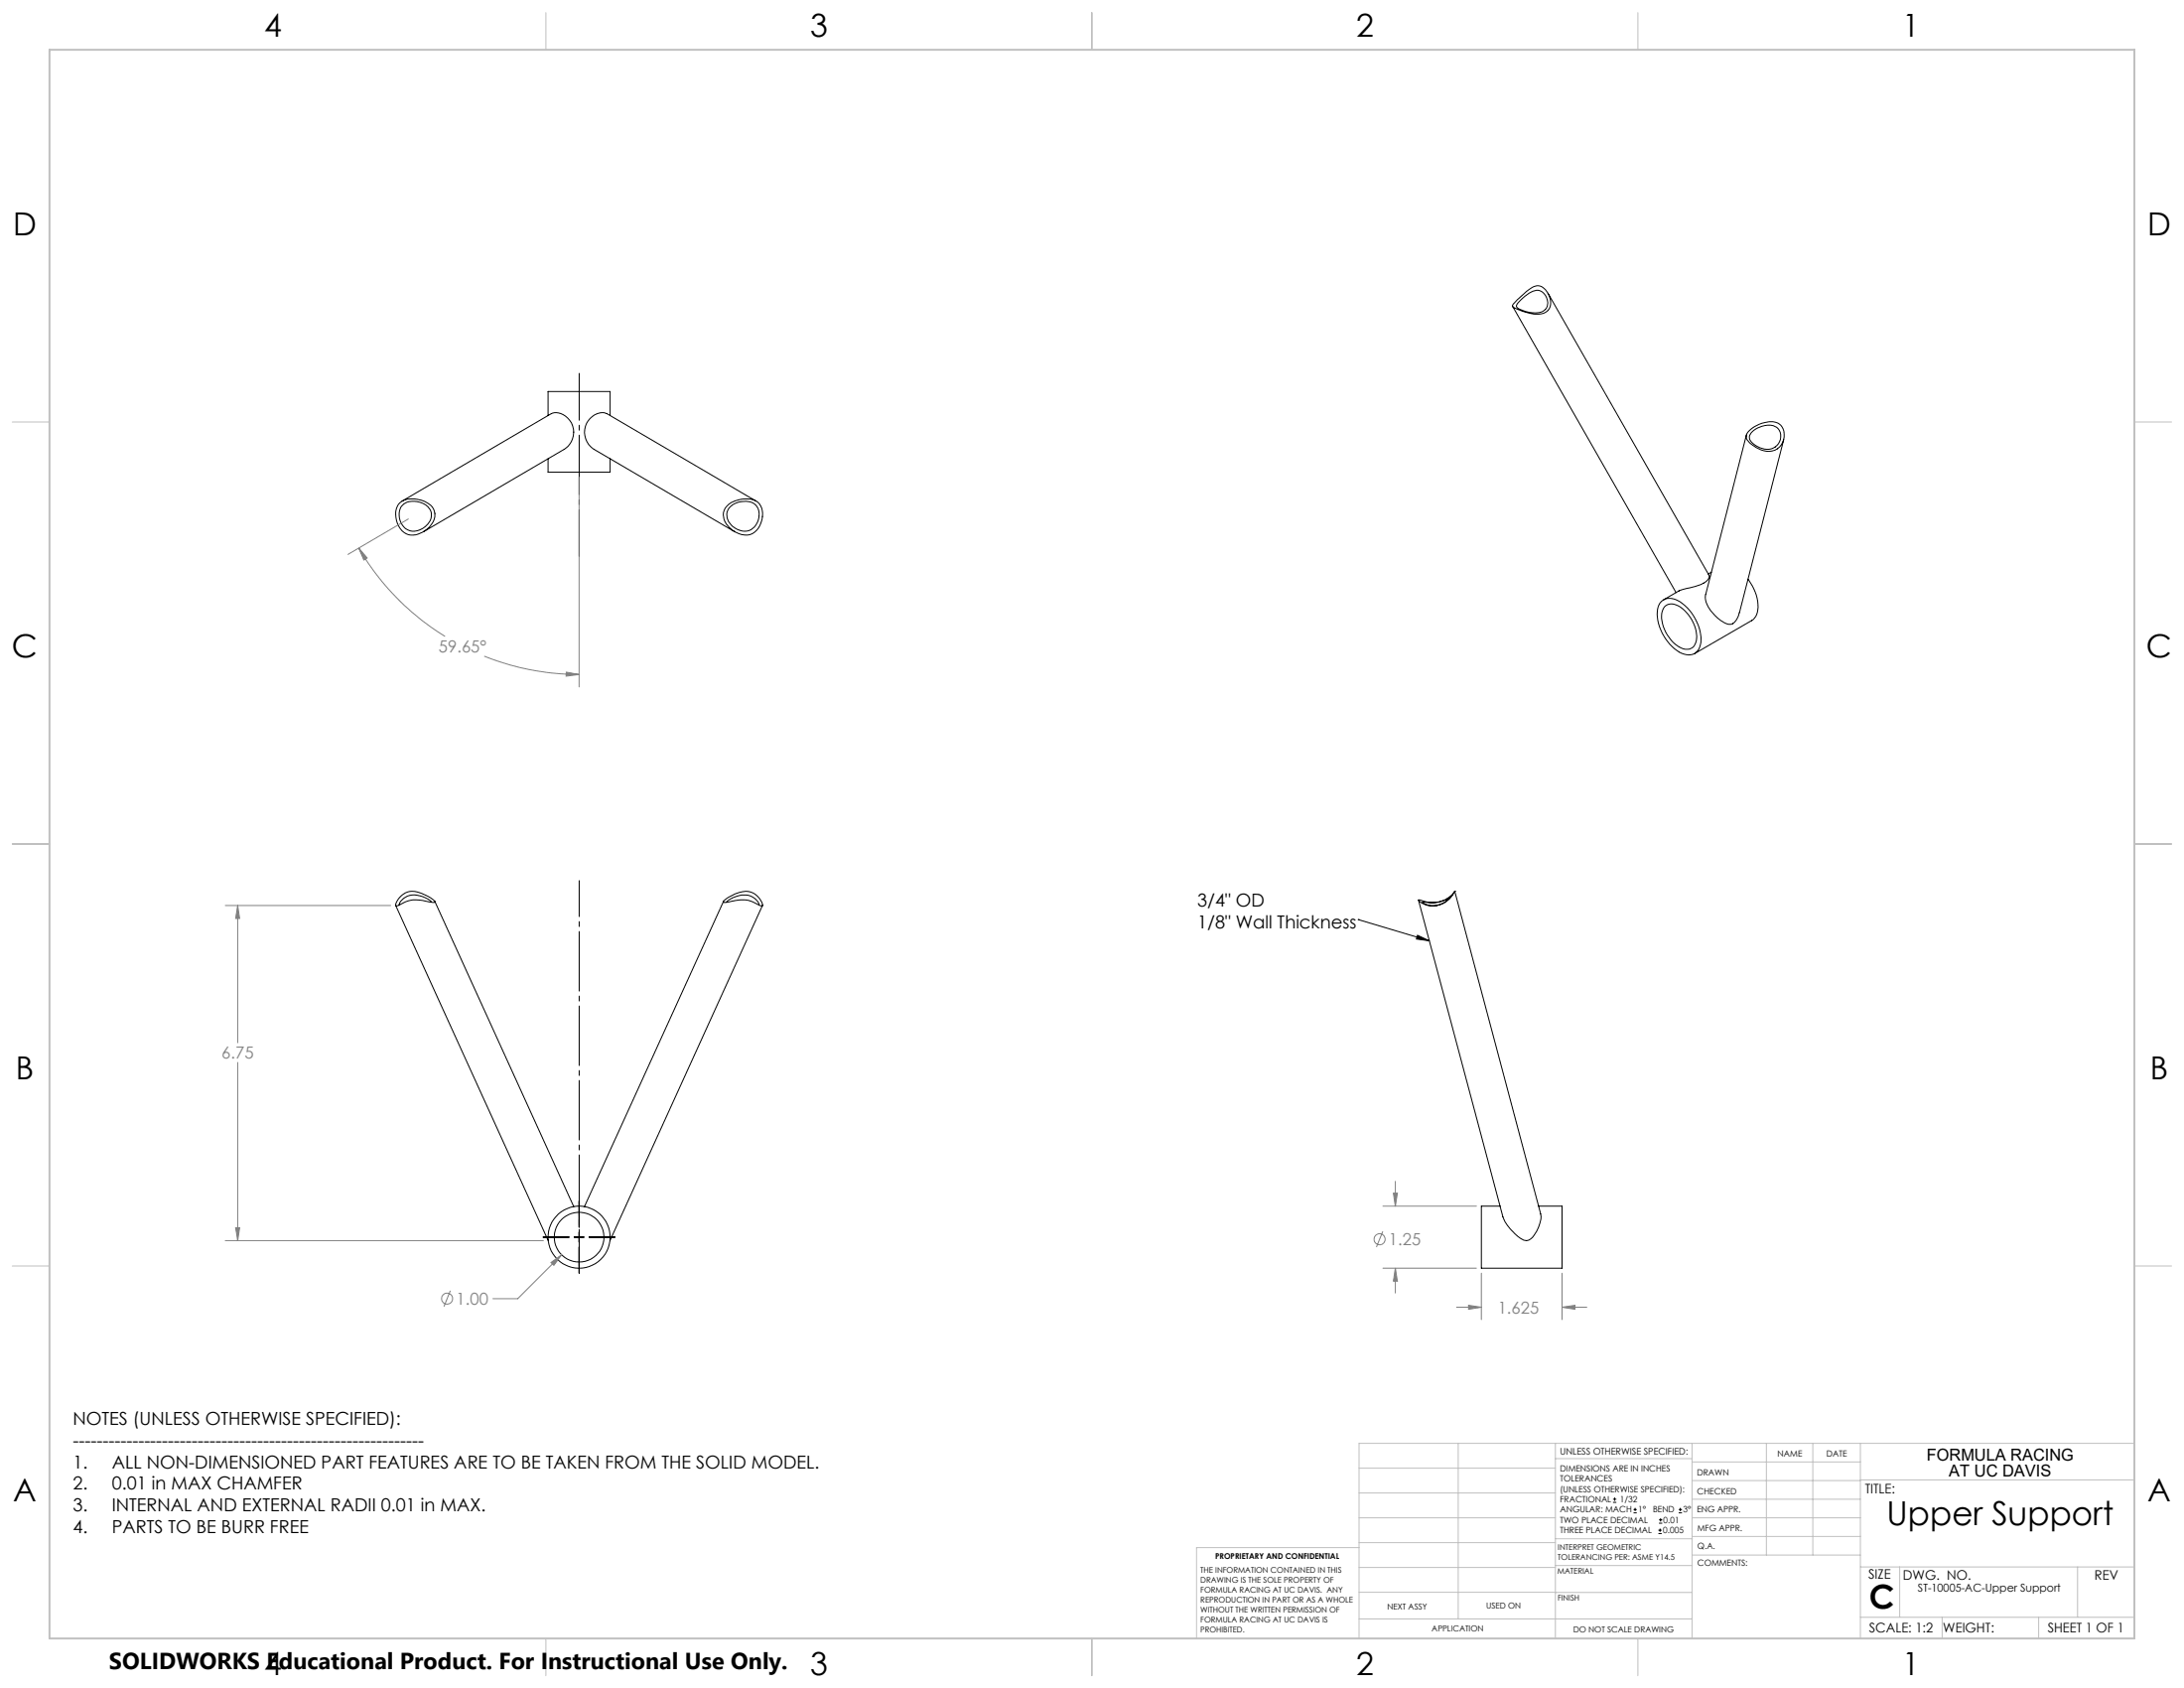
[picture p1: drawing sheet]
<svg xmlns="http://www.w3.org/2000/svg" width="559mm" height="432mm" viewBox="0 0 559 432" stroke-linecap="round" stroke-linejoin="round" font-family="sans-serif">
<g fill="none" stroke="#000" stroke-width=".25">
<path d="M387 78.4l41.8 73.2M388.2 76.7a15.6 15.6 0 0 1 4.6-3.5 2.67 2.67 0 0 1 3.2 1.7 3.5 3.5 0 0 1-.5 5 6.3 6.3 0 0 1-5.1 0 6.4 6.4 0 0 1-3.4-1.7zM388.8 77l1.4-1.2a4.3 4.3 0 0 1 3.9-1.4 3.3 3.3 0 0 1 1.3 4.8 5.7 5.7 0 0 1-5.7 .2l-1.3-.5a.84 .84 0 0 1-.4-.8 .84 .84 0 0 1 .5-.7zM396.1 75l41.2 72.2M140.2 117.3v3.5h15.9v-3.5M140.2 106.3v-6.1h15.9v6.1M141.1 105.8l-38.2 22.4M141.1 105.8a4.2 4.2 0 0 1 5.1 2.4 5.2 5.2 0 0 1-1.8 6.7l-36.1 21.1M152 114.9l36 21.1M152 114.9a5 5 0 0 1-2.3-5.6 5 5 0 0 1 4.9-3.7l.7 .2 38.2 22.4M446.8 111.3l-10.4 40.8a6.3 6.3 0 0 0 2.4 5.3 5.6 5.6 0 0 0 4.1 2.3 3.7 3.7 0 0 0 2.1-3M447.3 110.4a8.1 8.1 0 0 1 7-2.4 3.8 3.8 0 0 1 1 6.3 5 5 0 0 1-6.4-.1l-.4-.3a2.36 2.36 0 0 1-1.5-3.1z"/>
<path d="M448.1 110.7a6.5 6.5 0 0 1 5.6-1.8 3.2 3.2 0 0 1 1.8 3.5 3.2 3.2 0 0 1-2.9 2.5 5.6 5.6 0 0 1-4.9-2.5 1.65 1.65 0 0 1 .4-1.7zM456.4 112.4l-11.3 44.3M102.3 128.6a6.3 6.3 0 0 1 7.2 .1 3.7 3.7 0 0 1 .4 6.1 5.3 5.3 0 0 1-5.9 1.8 5.7 5.7 0 0 1-2.1-7.6zM103.3 128.9a5.1 5.1 0 0 1 7 2 4.5 4.5 0 0 1-4.8 5 4.2 4.2 0 0 1-2.2-7zM185.9 129.6a6.8 6.8 0 0 1 8-1.1 5.3 5.3 0 0 1-2.4 8.3 6.1 6.1 0 0 1-6.4-5 3.2 3.2 0 0 1 .8-2.2zM186.8 129.6a5 5 0 0 1 6.7-.3 4.3 4.3 0 0 1-2.4 6.6 4.8 4.8 0 0 1-5.2-4.3l.3-1.1zM425.1 153.8a4.1 4.1 0 0 1 5.4 .6 12.2 12.2 0 0 1 4.7 10 3.2 3.2 0 0 1-5 2.7 11.9 11.9 0 0 1-6.1-11.2l.4-1.2zM426 155.1a3.1 3.1 0 0 1 3.9 .2 9.6 9.6 0 0 1 4.1 8.6 2.65 2.65 0 0 1-4.4 1.6 9.3 9.3 0 0 1-4.3-9.1zM429.6 151.1l-3.9 2.3M437.3 147.2a1.84 1.84 0 0 1-1.4 2l-2.2 .8-4.2 1.2M437.9 146.4l-.8 .4M447.3 148.2a10.4 10.4 0 0 1 2.2 9l-.6 .9-.7 .7-14.6 8.4"/>
<path d="M101.2 231.6l39.1 85.8M102.3 229.5a4.4 4.4 0 0 1 5.5-1 6.9 6.9 0 0 1 3.5 2.1l-.4 .3a15 15 0 0 0-6.4-.5l-2.5 1.2-.7 .1a2.5 2.5 0 0 1 1-2.2zM110.4 230.7a6.4 6.4 0 0 0-6.2-1.4 2.92 2.92 0 0 0-2.1 2.2M111.3 230.6l35.5 78M185.1 230.5a10.1 10.1 0 0 1 6.3-2.5 4.5 4.5 0 0 1 3.7 3.6h-.7a8.3 8.3 0 0 0-7.9-.9l-1.3 .2zM185.1 230.6l-35.6 78M186 230.8a5.8 5.8 0 0 1 6.6-1.3l1.2 1 .4 1M195.1 231.6l-39 85.8M347.5 235.2h.1M347.5 235.2l18.2 5.5M362.7 239.3l3 1.4-3.3-.5zM363 230.2a7.7 7.7 0 0 0 9-1.9l.2-.3a6 6 0 0 1-9.1 2.5z"/>
<path d="M363.9 230.8a8.6 8.6 0 0 0 7.6-1.8h.1a5.5 5.5 0 0 1-7.7 1.8zM372.2 228h.1M372.2 228l22 82.5a7.8 7.8 0 0 1-3.1 6.8 2.75 2.75 0 0 1-2.8-1 11.8 11.8 0 0 1-3.8-5l-21.6-81M139 316.5h6.6M146.9 316.5h2.5M148.2 307.3v6.6M148.2 315.2v2.5M148.2 319v6.7M150.7 316.5h6.7M383.8 308.5h-4.8v15.9h20.7v-15.9h-6M412.7 384.3h.9M412.7 383.5h.9"/>
<path d="M413.1 383.1v.8M418 387h.8M418 386.2h.8M418.4 385.7v.9M424.3 392.3h.9M424.3 391.4h.9M424.5 389.6h.8M424.5 388.8h.8M424.7 391v.9M424.9 388.4v.8M429.5 387h.9M429.5 386.2h.9"/>
<path d="M429.9 385.7v.9"/>
<circle cx="148.2" cy="316.5" r="7.9"/>
<circle cx="148.2" cy="316.5" r="6.4"/>
</g>
<g fill="none" stroke="#808080" stroke-width=".25">
<path d="M104.5 132.8l-15.5 9M148.2 122.1v53.6M91.8 140.2l2.1 2.5-.8 .6zM91.8 140.2a65.2 65.2 0 0 0 22.1 22.6M123.9 167.9a65.4 65.4 0 0 0 24.3 4.6M144.9 171.9l3.3 .6-3.3 .5zM57.6 231.6h42.4M60.8 231.6l.5 3.3h-1zM60.8 231.6v35.1M60.8 271.8v45.6M57.6 317.4h81.4M60.3 314h1l-.5 3.4z"/>
<path d="M353.8 315l-1.6 4M353.8 308.5h24M356.5 305.2h1l-.5 3.3zM357 302.2v6.3M115.2 330.2l-1.6 4M141 323l2.7-2-2 2.7zM143.7 321l-11.2 11.2h-6.4M353.8 324.4h24M357 324.4l.5 3.3h-1zM357 324.4v6.4M372.7 334.4h6.3M375.7 333.9l3.3 .5-3.3 .5z"/>
<path d="M379 325.7v11.9M399.7 334.4l3.3-.5v1zM399.7 325.7v11.9M399.7 334.4h6.3"/>
<circle cx="353" cy="317" r="1.41"/>
<circle cx="114.4" cy="332.2" r="1.42"/>
</g>
<path d="M148.2 323.7v-98.4" fill="none" stroke="#000" stroke-width=".25" stroke-dasharray="15.2 1.3 1.3 1.3" stroke-dashoffset="6"/>
<path d="M148.2 95.5v46.9" fill="none" stroke="#000" stroke-width=".25" stroke-dasharray="15.2 1.3 1.3 1.3" stroke-dashoffset="3.2"/>
<g fill="none" stroke="#c0c0c0" stroke-width=".25">
<path d="M139.7 3.2v9.5M279.4 3.2v9.5M419.1 3.2v9.5M3.1 107.9h9.6M546.1 107.9h9.5M3.1 215.9h9.6M546.1 215.9h9.5M3.1 323.8h9.6M546.1 323.8h9.5M347.7 375.6h50.3M373.1 369.2v44.9M398 369.2v49.9"/>
<path d="M398 373.1h34.9M432.9 369.2v49.9M432.9 378.7h43.1M432.9 374h43.1M451.9 369.2v28.6M463.8 369.2v28.6M476 369.2v49.9M476 378.6h70.1M546.1 369.2h-198.4v49.9M347.7 394.6h50.3M347.7 388.3h50.3M347.7 381.9h50.3"/>
<path d="M347.7 395.9h-41.6v23.2M398 393.6h35M432.9 383.5h43.1M432.9 388.3h43.1M432.9 393h43.1M433 397.8h43M139.7 419.1v9.6M279.4 419.1v9.6M347.7 414.1h85.2M347.7 401h50.3M347.7 407.3h50.3M398 407.4h34.9"/>
<path d="M398 400.5h35M419.1 419.1v9.6M476 413.7h70.1M476 400.8h70.1M486.1 400.8v12.9M496.9 413.7v5.4M521.6 413.7v5.4M531.6 400.8v12.9"/>
</g>
<path d="M12.7 12.7h533.4v406.4h-533.4z" fill="none" stroke="#c0c0c0" stroke-width=".5"/>
<path d="M362.7 239.3l3 1.4-3.3-.5z" fill="#000"/>
<path d="M141 323l.7 .7 2-2.7zM60.8 231.6l.5 3.3h-1zM60.3 314h1l-.5 3.4zM91.8 140.2l2.1 2.5-.8 .6zM144.9 171.9l3.3 .6-3.3 .5zM375.7 333.9l3.3 .5-3.3 .5zM399.7 334.4l3.3-.5v1zM357 324.4l.5 3.3h-1zM356.5 305.2h1l-.5 3.3z" fill="#808080"/>
<g font-size="8.5">
<text x="482.7" y="390.1">Upper Support</text>
<text x="478.3" y="411.4">C</text>
</g>
<g font-size="8.1">
<text x="67.6" y="9.3">4</text>
<text x="207.3" y="9.3">3</text>
<text x="347" y="9.3">2</text>
<text x="486.7" y="9.3">1</text>
<text x="3.3" y="60.1">D</text>
<text x="549.4" y="60.1">D</text>
<text x="3" y="168">C</text>
<text x="549.1" y="168">C</text>
<text x="4" y="276">B</text>
<text x="550.1" y="276">B</text>
<text x="3.3" y="383.9">A</text>
<text x="549.4" y="383.9">A</text>
<text x="67.6" y="428.4">4</text>
<text x="207.3" y="428.4">3</text>
<text x="347" y="428.4">2</text>
<text x="486.7" y="428.4">1</text>
</g>
<text font-size="5.9" x="27.9" y="427">SOLIDWORKS Educational Product. For Instructional Use Only.</text>
<g font-size="4.6">
<text x="306.4" y="231.9">3/4&quot; OD</text>
<text x="306.4" y="237.5">1/8&quot; Wall Thickness</text>
<text x="18.6" y="364.4">NOTES (UNLESS OTHERWISE SPECIFIED):</text>
<text x="18.6" y="370">-----------------------------------------------------------</text>
<text x="18.6" y="375.5">1.</text>
<text x="28.7" y="375.5">ALL NON-DIMENSIONED PART FEATURES ARE TO BE TAKEN FROM THE SOLID MODEL.</text>
<text x="18.6" y="381.1">2.</text>
<text x="28.7" y="381.1">0.01 in MAX CHAMFER</text>
<text x="18.6" y="386.7">3.</text>
<text x="28.7" y="386.7">INTERNAL AND EXTERNAL RADII 0.01 in MAX.</text>
<text x="18.6" y="392.3">4.</text>
<text x="28.7" y="392.3">PARTS TO BE BURR FREE</text>
</g>
<g font-size="4.2" fill="#808080">
<text x="112.3" y="166.9">59.65°</text>
<text x="56.7" y="270.9">6.75</text>
<text x="355.3" y="318.6">1.25</text>
<text x="116.7" y="333.8">1.00</text>
<text x="383.2" y="336">1.625</text>
</g>
<g font-size="4.2">
<text x="493" y="373.5">FORMULA RACING</text>
<text x="498.7" y="377.8">AT UC DAVIS</text>
</g>
<g font-size="3.4">
<text x="477.2" y="381.9">TITLE:</text>
<text x="478.1" y="404">SIZE</text>
<text x="486.9" y="404">DWG. NO.</text>
<text x="535.9" y="404.1">REV</text>
<text x="478.2" y="417.6">SCALE: 1:2</text>
<text x="497.1" y="417.7">WEIGHT:</text>
<text x="523.9" y="417.6">SHEET 1 OF 1</text>
</g>
<text font-size="2.8" x="490.7" y="407.2">ST-10005-AC-Upper Support</text>
<text font-size="2.4" x="399.2" y="372.1">UNLESS OTHERWISE SPECIFIED:</text>
<g font-size="2.2">
<text x="399.2" y="376.4">DIMENSIONS ARE IN INCHES</text>
<text x="434.2" y="377.3">DRAWN</text>
<text x="454.8" y="372.5">NAME</text>
<text x="467.3" y="372.6">DATE</text>
<text x="399.2" y="379">TOLERANCES</text>
<text x="399.2" y="381.7">(UNLESS OTHERWISE SPECIFIED):</text>
<text x="434.3" y="382.2">CHECKED</text>
<text x="399.2" y="389.6">TWO PLACE DECIMAL</text>
<text x="399.2" y="384.3">FRACTIONAL</text>
<text x="399.2" y="387">ANGULAR: MACH</text>
<text x="414.5" y="384.3">1/32</text>
<text x="419.1" y="387">1°</text>
<text x="422.9" y="387">BEND</text>
<text x="425.6" y="389.6">0.01</text>
<text x="430.6" y="387">3°</text>
<text x="434.2" y="386.9">ENG APPR.</text>
<text x="399.2" y="392.3">THREE PLACE DECIMAL</text>
<text x="425.5" y="392.3">0.005</text>
<text x="434.3" y="391.6">MFG APPR.</text>
<text x="434.3" y="396.3">Q.A.</text>
<text x="434.3" y="400.5">COMMENTS:</text>
</g>
<g font-size="2.1">
<text x="354.9" y="411.6">NEXT ASSY</text>
<text x="380.3" y="411.6">USED ON</text>
<text x="366.3" y="417.4">APPLICATION</text>
<text x="402.5" y="417.5">DO NOT SCALE DRAWING</text>
</g>
<g font-size="2">
<text x="310.9" y="398.8">PROPRIETARY AND CONFIDENTIAL</text>
<text x="398.6" y="396.5">INTERPRET GEOMETRIC</text>
<text x="398.6" y="399">TOLERANCING PER: ASME Y14.5</text>
<text x="307.2" y="402.4">THE INFORMATION CONTAINED IN THIS</text>
<text x="307.2" y="404.9">DRAWING IS THE SOLE PROPERTY OF</text>
<text x="307.2" y="407.5">FORMULA RACING AT UC DAVIS. ANY</text>
<text x="398.5" y="402.6">MATERIAL</text>
<text x="307.2" y="410">REPRODUCTION IN PART OR AS A WHOLE</text>
<text x="307.2" y="412.5">WITHOUT THE WRITTEN PERMISSION OF</text>
<text x="398.5" y="409.4">FINISH</text>
<text x="307.2" y="415">FORMULA RACING AT UC DAVIS IS</text>
<text x="307.2" y="417.6">PROHIBITED.</text>
</g>
</svg>
